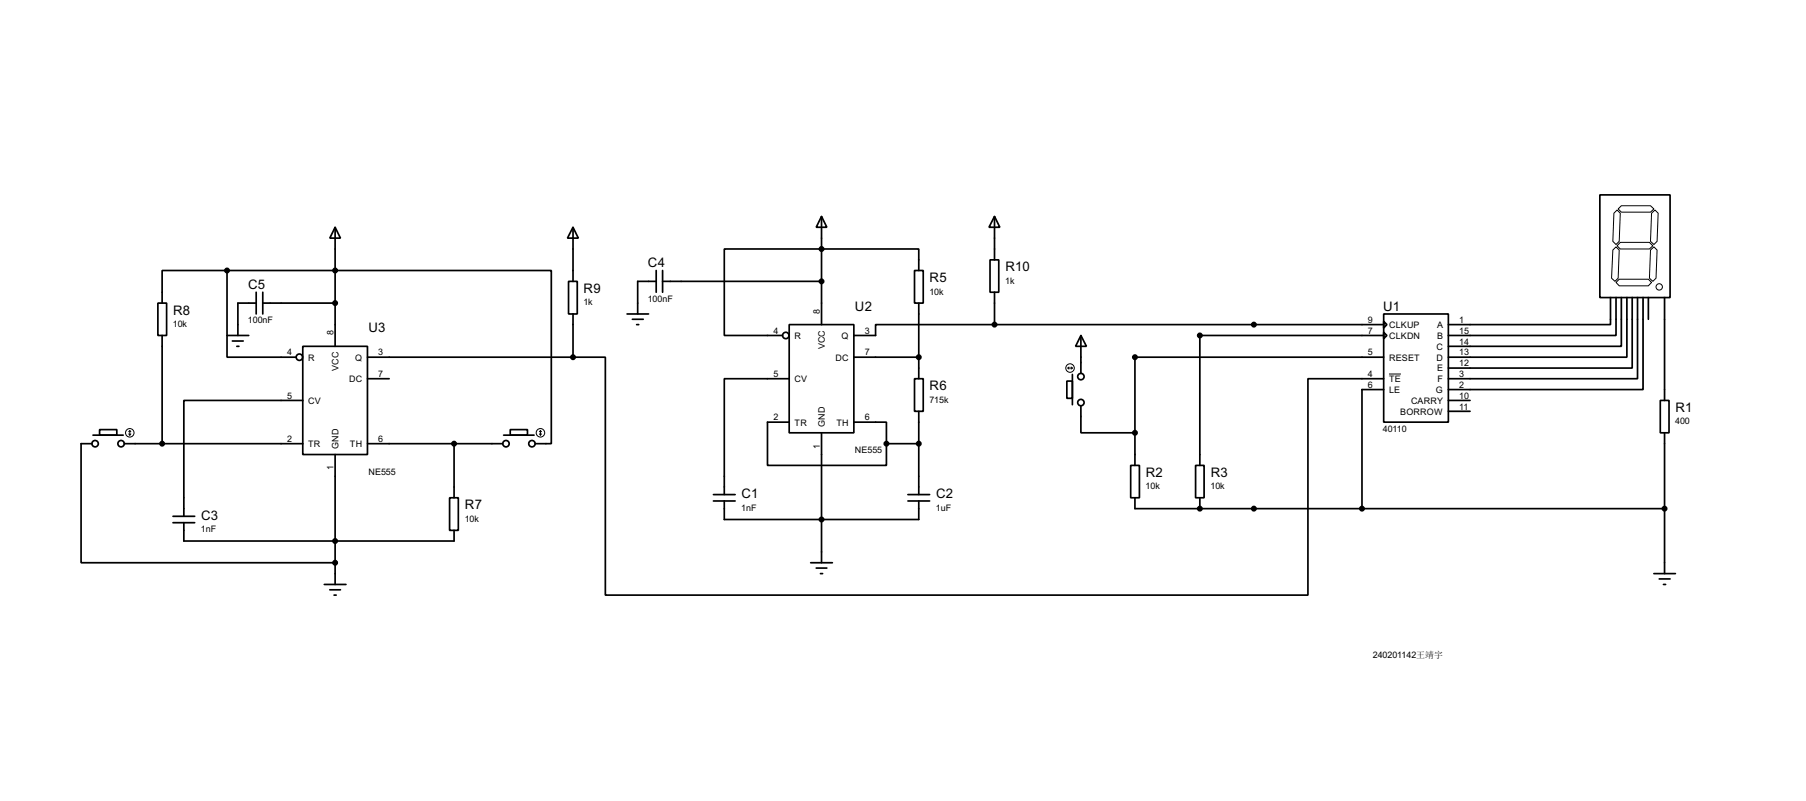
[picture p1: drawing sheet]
<svg xmlns="http://www.w3.org/2000/svg" width="424mm" height="188mm" viewBox="0 0 424 188" stroke-linecap="round" stroke-linejoin="round" font-family="sans-serif">
<g fill="none" stroke="#000" stroke-width=".4">
<path d="M78.8 53.4l1.2 2.5h-2.5zM78.8 53.4v27.9M134.7 53.4l1.2 2.5h-2.5zM134.7 53.4v12.7M193.1 50.8l1.2 2.6h-2.5zM193.1 50.8v25.4M233.7 50.8l1.3 2.6h-2.6zM233.7 50.8v10.2M376 45.8h16.5v24.1h-16.5zM37.1 71.2h2.1v7.6h-2.1zM38.1 78.8v25.4M53.4 63.5h76.2v40.7h-3.8"/>
<path d="M53.4 63.5v20.4h16.2M53.4 63.5h-15.3v7.7M53.4 78.8h5.1M60.2 71.2h-4.3v7.6M60.2 68.6v5.1M61.8 71.2h17M61.8 68.6v5.1M133.6 66.1h2.1v7.6h-2.1zM134.7 73.7v10.2M147.4 73.7h5M148.6 75h2.6M149.6 76.2h.5"/>
<path d="M154.2 66.1h-4.3v7.6M154.2 63.5v5.1M155.7 66.1h37.4M155.7 63.5v5.1M185.5 76.2h15.2v25.4h-15.2zM214.9 63.5h2.1v7.7h-2.1zM215.9 63.5v-5h-45.7v20.3h13.7M215.9 71.2v17.7M232.7 61h2v7.6h-2zM233.7 76.2h-27.9v2.6h-5.1M233.7 76.2h91.5M233.7 68.6v7.6"/>
<path d="M254 78.8l1.3 2.5h-2.5zM254 78.8v8.9M325.2 73.7h15.2v25.4h-15.2zM325.2 75.5l.7 .7-.7 .8zM325.2 78l.7 .8-.7 .7zM325.2 78.8h-43.2v30.5M378.5 69.9v6.3h-38.1M379.8 69.9v8.9h-39.4M381 69.9v11.4h-40.6M382.3 69.9v14h-41.9M383.6 69.9v16.5h-43.2M384.8 69.9v19h-44.4"/>
<path d="M386.1 69.9v21.6h-45.7M387.4 69.9v5.1M391.2 69.9v24.1M54.6 80.1h2.6M55.7 81.3h.5M71.2 81.3h15.2v25.4h-15.2zM71.2 94h-28v27.2M86.4 83.9h48.3M86.4 88.9h5.1M134.7 83.9h7.6v55.8h165.1v-50.8h17.8M185.5 88.9h-15.3v27.2M185.5 99.1h-5.1v10.2h27.9v-5.1"/>
<path d="M200.7 99.1h7.6v5.1M200.7 83.9h15.2M214.9 88.9h2.1v7.7h-2.1zM215.9 96.6v19.5M250.7 89.5h1.3v4h-1.3zM252 87.9v7.1M254 95.3v6.3h12.7M325.2 83.9h-58.5v25.4M325.2 91.5h-5.1v27.9M340.4 96.6h5.1M340.4 94h5.1M390.2 94h2v7.6h-2z"/>
<path d="M21.6 104.2h-2.5v27.9h59.7M21.9 102.2h7.1M23.4 100.9h4.1v1.3h-4.1zM29.2 104.2h42M78.8 106.7v30.5M86.4 104.2h31.7M105.7 116.9h2v7.6h-2zM106.7 104.2v12.7M118.4 102.2h7.1M119.9 100.9h4.1v1.3h-4.1zM167.7 116.1h5.1M167.7 117.6h5.1"/>
<path d="M170.2 117.6v4.4h45.7v-4.4M193.1 101.6v30.5M208.3 104.2h7.6M213.4 116.1h5.1M213.4 117.6h5.1M265.7 109.3h2.1v7.6h-2.1zM266.7 116.9v2.5h124.5M281 109.3h2v7.6h-2zM282 116.9v2.5M391.2 101.6v33.1M40.7 121.2h5.1M40.7 122.7h5.1"/>
<path d="M43.2 122.7v4.3h63.5v-2.5M76.2 137.2h5.1M77.5 138.5h2.5M78.5 139.7h.5M190.5 132.1h5.1M191.8 133.4h2.5M192.8 134.7h.5M388.7 134.7h5M389.9 135.9h2.6M390.9 137.2h.5"/>
<circle cx="184.6" cy="78.8" r=".75"/>
<circle cx="70.3" cy="83.9" r=".75"/>
<circle cx="254" cy="94.5" r=".75"/>
<circle cx="254" cy="88.4" r=".75"/>
<circle cx="22.3" cy="104.2" r=".75"/>
<circle cx="28.4" cy="104.2" r=".75"/>
<circle cx="118.9" cy="104.2" r=".75"/>
<circle cx="125" cy="104.2" r=".75"/>
</g>
<circle cx="282" cy="119.4" r=".2" fill="#000"/>
<g fill="none" stroke="#000" stroke-width=".23">
<path d="M379 58.7l.8-.7 .7 .7-.2 6.6-.8 .8-.8-.8zM379.3 50.1l.7-.8 .8 .8-.3 6.6-.7 .7-.8-.7zM380.3 49.1l.7-.8h6.9l.8 .8-.8 .7h-6.9zM380.8 56.9h6.8l.8 .8-.8 .8h-6.8l-.8-.8zM387.9 58.7l.8-.7 .7 .7-.2 6.6-.8 .8-.8-.8zM388.1 50.1l.8-.8 .8 .8-.3 6.6-.7 .7-.8-.7zM379.8 66.3l.7-.7h6.9l.7 .7-.7 .8h-6.9zM251 86.4h1M251 86.4l.2 .3M251.2 86.2l-.2 .2M251.7 86.2l.3 .2M252 86.4l-.3 .3"/>
<path d="M326.4 87.8h2.8M30.3 101.9l.2 .3M30.5 101.1v1.1M30.5 101.1l-.2 .3M30.5 101.1l.3 .3M30.8 101.9l-.3 .3M126.8 101.9l.2 .3M127 101.1v1.1M127 101.1l-.2 .3M127 101.1l.3 .3M127.3 101.9l-.3 .3"/>
<circle cx="389.9" cy="67.4" r=".75"/>
<circle cx="251.4" cy="86.4" r="1"/>
<circle cx="30.5" cy="101.6" r="1"/>
<circle cx="127" cy="101.6" r="1"/>
</g>
<g fill="#000" stroke="#000" stroke-width=".4">
<circle cx="193" cy="58.5" r=".5"/>
<circle cx="53.3" cy="63.5" r=".5"/>
<circle cx="78.7" cy="71.2" r=".5"/>
<circle cx="78.7" cy="63.5" r=".5"/>
<circle cx="193" cy="66.1" r=".5"/>
<circle cx="233.7" cy="76.2" r=".5"/>
<circle cx="281.9" cy="78.8" r=".5"/>
<circle cx="294.6" cy="76.2" r=".5"/>
<circle cx="134.6" cy="83.9" r=".5"/>
<circle cx="215.9" cy="83.9" r=".5"/>
<circle cx="266.7" cy="83.9" r=".5"/>
<circle cx="38.1" cy="104.2" r=".5"/>
<circle cx="106.7" cy="104.2" r=".5"/>
<circle cx="208.3" cy="104.2" r=".5"/>
<circle cx="215.9" cy="104.2" r=".5"/>
<circle cx="266.7" cy="101.6" r=".5"/>
<circle cx="281.9" cy="119.4" r=".5"/>
<circle cx="294.6" cy="119.4" r=".5"/>
<circle cx="320" cy="119.4" r=".5"/>
<circle cx="391.1" cy="119.4" r=".5"/>
<circle cx="78.7" cy="127" r=".5"/>
<circle cx="78.7" cy="132.1" r=".5"/>
<circle cx="193" cy="122" r=".5"/>
</g>
<g font-size="3.5">
<text x="152.3" y="62.7">C4</text>
<text x="236.3" y="63.7">R10</text>
<text x="58.3" y="67.8">C5</text>
<text x="137.2" y="68.8">R9</text>
<text x="218.5" y="66.2">R5</text>
<text x="40.7" y="73.9">R8</text>
<text x="86.6" y="78">U3</text>
<text x="200.9" y="72.9">U2</text>
<text x="325" y="72.9">U1</text>
<text x="218.5" y="91.6">R6</text>
<text x="393.7" y="96.7">R1</text>
<text x="269.3" y="112">R2</text>
<text x="284.5" y="112">R3</text>
<text x="109.3" y="119.6">R7</text>
<text x="174.3" y="117">C1</text>
<text x="220" y="117">C2</text>
<text x="47.3" y="122.1">C3</text>
</g>
<g font-size="2.4">
<text x="137.1" y="71.6">1k</text>
<text x="152.2" y="70.8">100nF</text>
<text x="218.4" y="69.1">10k</text>
<text x="236.2" y="66.6">1k</text>
<text x="40.6" y="76.8">10k</text>
<text x="58.3" y="75.9">100nF</text>
<text x="192.6" y="73.7" transform="rotate(-90 192.6 73.7)">8</text>
<text x="321.5" y="75.8">9</text>
<text x="326.4" y="77">CLKUP</text>
<text x="337.7" y="77">A</text>
<text x="342.9" y="75.8">1</text>
<text x="67.5" y="83.5">4</text>
<text x="78.4" y="78.7" transform="rotate(-90 78.4 78.7)">8</text>
<text x="88.9" y="83.5">3</text>
<text x="181.8" y="78.3">4</text>
<text x="186.7" y="79.6">R</text>
<text x="193.9" y="82" transform="rotate(-90 193.9 82)">VCC</text>
<text x="197.7" y="79.6">Q</text>
<text x="203.2" y="83.5">7</text>
<text x="203.2" y="78.3">3</text>
<text x="321.5" y="78.3">7</text>
<text x="321.5" y="83.5">5</text>
<text x="326.4" y="79.6">CLKDN</text>
<text x="337.6" y="82.1">C</text>
<text x="337.7" y="79.6">B</text>
<text x="342.9" y="78.3">15</text>
<text x="342.9" y="80.9">14</text>
<text x="342.9" y="83.5">13</text>
<text x="72.4" y="84.7">R</text>
<text x="79.6" y="87.1" transform="rotate(-90 79.6 87.1)">VCC</text>
<text x="82" y="89.7">DC</text>
<text x="83.4" y="84.7">Q</text>
<text x="88.9" y="88.5">7</text>
<text x="181.8" y="88.5">5</text>
<text x="186.7" y="89.7">CV</text>
<text x="196.3" y="84.7">DC</text>
<text x="321.5" y="88.5">4</text>
<text x="326.4" y="84.7">RESET</text>
<text x="326.4" y="89.7">TE</text>
<text x="337.6" y="84.7">D</text>
<text x="337.7" y="87.2">E</text>
<text x="337.8" y="89.7">F</text>
<text x="342.9" y="86">12</text>
<text x="342.9" y="88.5">3</text>
<text x="67.5" y="93.6">5</text>
<text x="72.4" y="94.8">CV</text>
<text x="218.4" y="94.5">715k</text>
<text x="321.5" y="91.1">6</text>
<text x="326.4" y="92.3">LE</text>
<text x="331.6" y="94.8">CARRY</text>
<text x="337.4" y="92.3">G</text>
<text x="342.9" y="91.1">2</text>
<text x="342.9" y="93.6">10</text>
<text x="181.8" y="98.7">2</text>
<text x="186.7" y="99.9">TR</text>
<text x="193.9" y="100.3" transform="rotate(-90 193.9 100.3)">GND</text>
<text x="196.5" y="99.9">TH</text>
<text x="203.2" y="98.7">6</text>
<text x="325" y="101.3">40110</text>
<text x="329" y="97.4">BORROW</text>
<text x="342.9" y="96.2">11</text>
<text x="393.7" y="99.6">400</text>
<text x="67.5" y="103.8">2</text>
<text x="72.4" y="105">TR</text>
<text x="79.6" y="105.4" transform="rotate(-90 79.6 105.4)">GND</text>
<text x="82.2" y="105">TH</text>
<text x="88.9" y="103.8">6</text>
<text x="192.6" y="105.3" transform="rotate(-90 192.6 105.3)">1</text>
<text x="200.9" y="106.4">NE555</text>
<text x="78.3" y="110.4" transform="rotate(-90 78.3 110.4)">1</text>
<text x="86.6" y="111.5">NE555</text>
<text x="174.2" y="120">1nF</text>
<text x="219.9" y="120">1uF</text>
<text x="269.2" y="114.9">10k</text>
<text x="284.5" y="114.9">10k</text>
<text x="47.2" y="125">1nF</text>
<text x="109.2" y="122.5">10k</text>
<text x="322.6" y="154.4">240201142王靖宇</text>
</g>
</svg>
